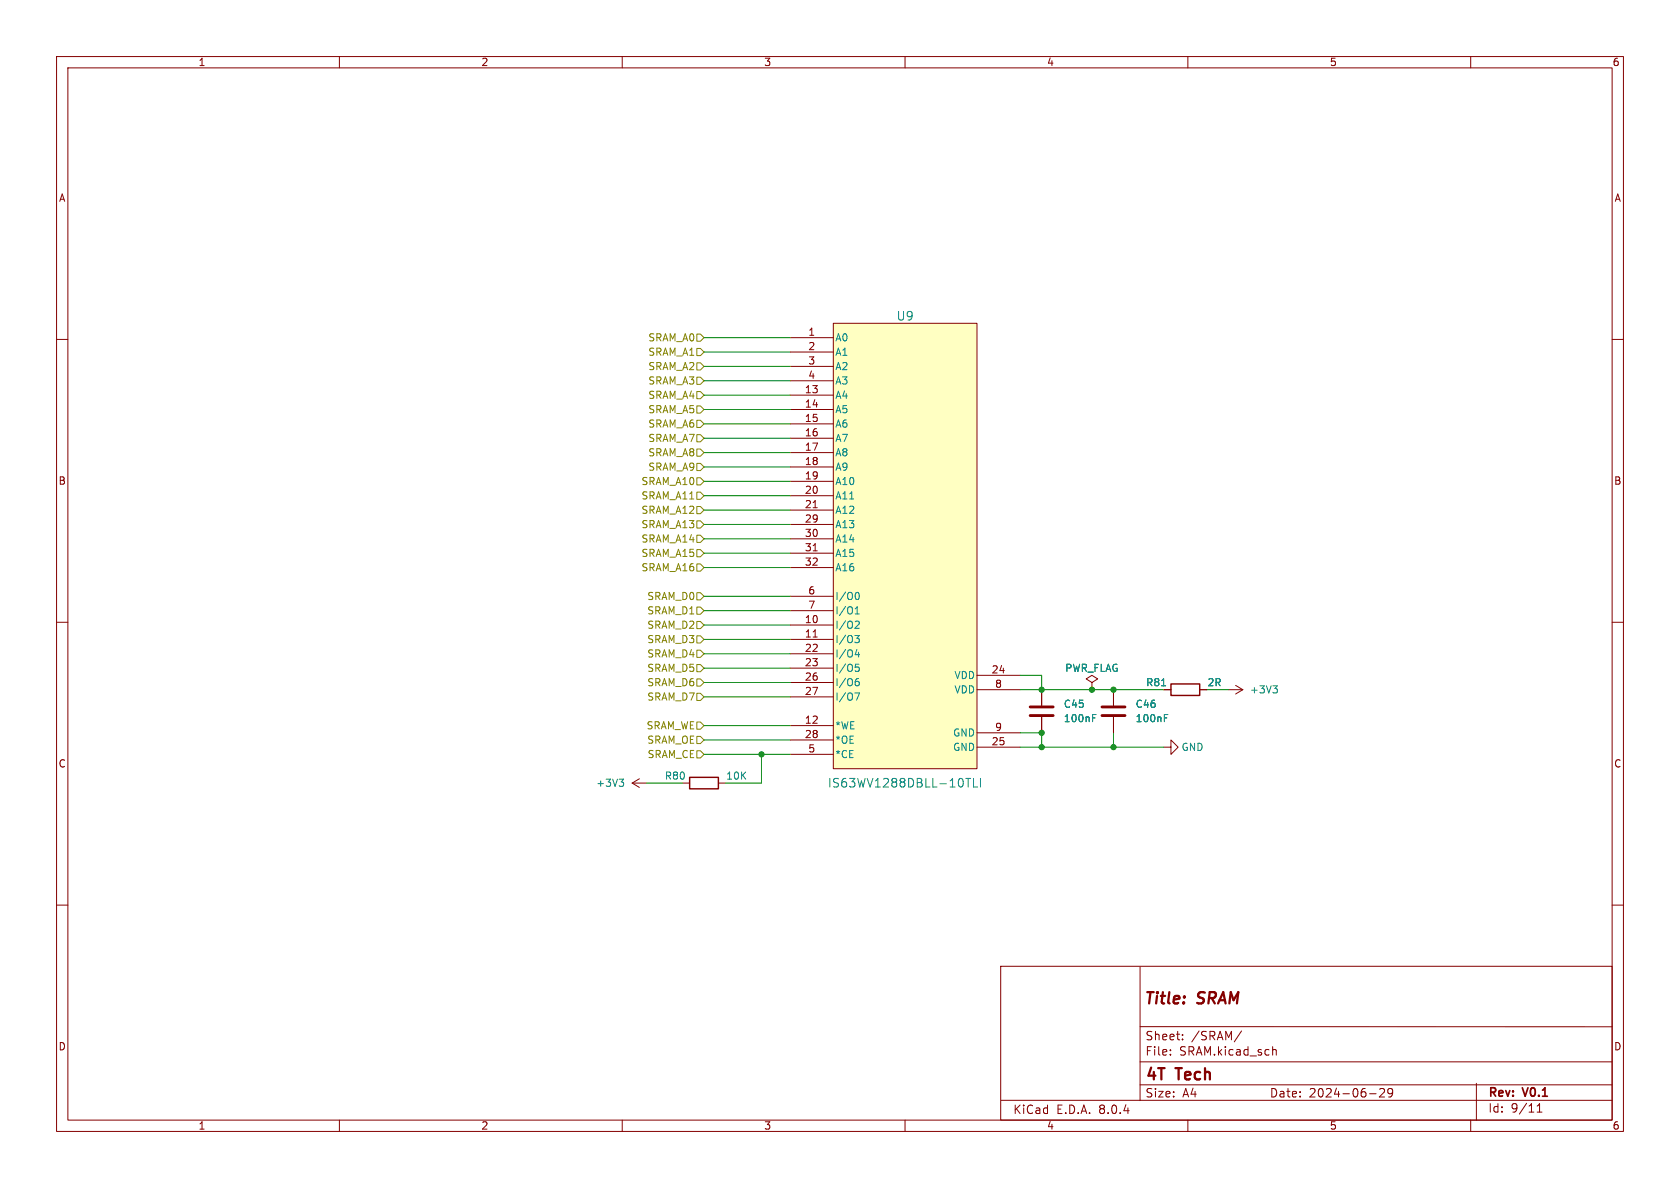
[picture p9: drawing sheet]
<svg xmlns="http://www.w3.org/2000/svg" width="297mm" height="210mm" viewBox="0 0 297 210" stroke-linecap="round" stroke-linejoin="round" font-family="sans-serif">
<g fill="none" stroke="#840000" stroke-width=".18">
<path d="M10 10h277v190h-277zM12 12h273v186h-273zM60 10v2M110 10v2M160 10v2M210 10v2M260 10v2M10 60h2M285 60h2M10 110h2M285 110h2M111.8 138.4l1.2 .8"/>
<path d="M111.8 138.4h2.5M113 137.7l-1.2 .7M120.6 138.4h1.3M127 138.4h1.3M184.1 121.9v2.8M184.1 126.7v2.8M193 120.7l1.1-.7-1.1-.6-1 .6 1 .7v1.2M193 121.9h.1M196.8 121.9v2.8M196.8 126.7v2.8M10 160h2M285 160h2"/>
<path d="M176.9 170.8h108.1v27.2h-108.1zM201.5 170.9v23.7M60 198v2M110 198v2M160 198v2M177 194.5h108M201.5 181.5h83.5M201.5 191.8h83.5M201.5 187.7h83.5M206.9 186.4v.1M206.9 185.6v.1M209.1 183.7v.1"/>
<path d="M209.1 182.9v.1M210 198v2M219.5 182.2l-1.3 2M225 185v1.5M225 185.7l.2-.2 .4 .1v.9M242.1 193.3h1.2M243.9 192.6l.6-.2 .2 .2 .1 .2-1 1.1h1M246.2 193.1l-.3 .2h-.4l-.2-.2 .2-.6 .4-.1 .2 .2a.99 .99 0 0 1-.3 1.3h-.3M260 198v2M261 191.5v6.5M271.7 196.6h.9M271.7 195.5l.5-.4v1.5"/>
</g>
<path d="M182.1 125h4.1M182.1 126.5h4.1M194.8 125h4.1M194.8 126.5h4.1" fill="none" stroke="#840000" stroke-width=".51"/>
<path d="M109.5 137.7h.7l-.4 .5M110 138.2l.2 .3v.3l-.2 .2M193.2 126.9h.4M193.2 126.3h.6M205.9 126.9h.4M205.9 126.3h.6" fill="none" stroke="#008484" stroke-width=".18"/>
<path d="M121.9 137.4h5.1v2h-5.1z" fill="none" stroke="#840000" stroke-width=".25"/>
<path d="M147.3 57.2h25.4v78.7h-25.4z" fill="#ffffc2"/>
<g fill="none" stroke="#840000" stroke-width=".18">
<path d="M139.7 59.7h7.6M147.3 57.2h25.4v78.7h-25.4zM139.7 69.9h7.6M139.7 72.4h7.6M139.7 74.9h7.6M139.7 77.5h7.6M139.7 62.2h7.6M139.7 64.8h7.6M139.7 67.3h7.6M139.7 80h7.6M139.7 82.6h7.6M139.7 85.1h7.6"/>
<path d="M139.7 87.6h7.6M139.7 90.2h7.6M139.7 92.7h7.6M139.7 95.3h7.6M139.7 97.8h7.6M143.8 89.8h.7M143.8 97.4h.7M139.7 110.5h7.6M139.7 113h7.6M139.7 115.6h7.6M139.7 118.1h7.6M139.7 100.3h7.6"/>
<path d="M139.7 105.4h7.6M139.7 108h7.6M143.8 112.6h.7M172.7 119.4h7.6M139.7 128.3h7.6M139.7 120.7h7.6M139.7 123.2h7.6M139.7 130.8h7.6M139.7 133.4h7.6M172.7 132.1h7.6M172.7 121.9h7.6M172.7 129.5h7.6"/>
<path d="M184.1 121.9v2.8M184.1 126.7v2.8M193 121.9h.1M196.8 121.9v2.8M196.8 126.7v2.8M205.7 132.1h1.3v-1.3l1.3 1.3-1.3 1.3v-1.3M205.7 121.9h1.3M212.1 121.9h1.3M217.2 121.9h2.5M218.4 121.2l1.3 .7M219.7 121.9l-1.3 .8"/>
</g>
<g fill="none" stroke="#008484" stroke-width=".18">
<path d="M151.1 112.3h.8l-.4 .5 .3 .1 .1 .5-.2 .2h-.4M151.2 108.5h.7M151.2 107.6l.3-.3v1.2M151.2 117.4h.6M151.4 109.8l.4 .1 .1 .3-.8 .9h.8M151.4 104.8l.1-.1a.68 .68 0 0 1 .4 .7 .68 .68 0 0 1-.4 .6l-.1-.1M151.4 117.9h.3l.2 .2-.1 .5-.4 .1M151.5 114.8l-.3 .9h.8M151.8 115.3v.8M151.8 120h-.4M151.1 122.5h.9l-.6 1.3M151.4 120.4l.4 .1 .1 .2-.1 .4-.4 .1"/>
<path d="M170.7 137.6h.9M171.2 137.6v1.5M172.1 137.6v1.5h.7M173.3 137.6v1.5M193.2 126.9h.4M193.2 126.3h.6M205.3 121.2h.8M205.9 126.9h.4M205.9 126.3h.6M225 121.2h.8l-.4 .5M225.6 121.7l.2 .3v.3l-.2 .2"/>
</g>
<path d="M207 120.9h5.1v2h-5.1z" fill="none" stroke="#840000" stroke-width=".25"/>
<g fill="none" stroke="#848400" stroke-width=".18">
<path d="M123.2 59.1h.6l.7 .6-.7 .6h-.6zM123.2 76.8h.6l.7 .7-.7 .6h-.6zM123.2 79.4h.6l.7 .6-.7 .6h-.6zM123.2 64.1h.6l.7 .7-.7 .6h-.6zM123.2 71.8h.6l.7 .6-.7 .6h-.6zM123.2 74.3h.6l.7 .6-.7 .7h-.6zM123.2 66.7h.6l.7 .6-.7 .6h-.6zM123.2 61.6h.6l.7 .6-.7 .7h-.6zM123.2 69.2h.6l.7 .7-.7 .6h-.6zM123.2 87h.6l.7 .6-.7 .7h-.6zM123.2 94.6h.6l.7 .7-.7 .6h-.6zM123.2 81.9h.6l.7 .7-.7 .6h-.6z"/>
<path d="M123.2 84.5h.6l.7 .6-.7 .6h-.6zM123.2 97.2h.6l.7 .6-.7 .6h-.6zM123.2 99.7h.6l.7 .6-.7 .7h-.6zM123.2 92.1h.6l.7 .6-.7 .6h-.6zM123.2 89.5h.6l.7 .7-.7 .6h-.6zM123.2 117.5h.6l.7 .6-.7 .6h-.6zM123.2 107.3h.6l.7 .7-.7 .6h-.6zM123.2 104.8h.6l.7 .6-.7 .6h-.6zM123.2 109.9h.6l.7 .6-.7 .6h-.6zM123.2 112.4h.6l.7 .6-.7 .7h-.6zM123.2 114.9h.6l.7 .7-.7 .6h-.6zM123.2 122.6h.6l.7 .6-.7 .6h-.6z"/>
<path d="M123.2 132.7h.6l.7 .7-.7 .6h-.6zM123.2 127.6h.6l.7 .7-.7 .6h-.6zM123.2 120h.6l.7 .7-.7 .6h-.6zM123.2 130.2h.6l.7 .6-.7 .6h-.6z"/>
</g>
<g fill="none" stroke="#008400" stroke-width=".18">
<path d="M124.5 59.7h15.2M124.5 77.5h15.2M124.5 74.9h15.2M124.5 69.9h15.2M124.5 62.2h15.2M124.5 67.3h15.2M124.5 64.8h15.2M124.5 72.4h15.2M124.5 90.2h15.2M124.5 97.8h15.2M124.5 80h15.2M124.5 82.6h15.2"/>
<path d="M124.5 87.6h15.2M124.5 85.1h15.2M124.5 95.3h15.2M124.5 92.7h15.2M124.5 113h15.2M124.5 115.6h15.2M124.5 118.1h15.2M124.5 110.5h15.2M124.5 108h15.2M124.5 105.4h15.2M124.5 100.3h15.2M180.3 119.4h3.8v2.5"/>
<path d="M114.3 138.4h6.3M124.5 120.7h15.2M124.5 133.4h15.2M124.5 130.8h15.2M124.5 123.2h15.2M124.5 128.3h15.2M134.6 133.4v5h-6.3M180.3 129.5h3.8v2.6M180.3 121.9h25.4M180.3 132.1h25.4M196.8 129.5v2.6M213.4 121.9h3.8"/>
</g>
<g fill="#008400" stroke="#008400" stroke-width=".18">
<circle cx="196.8" cy="132.1" r=".46"/>
<circle cx="193" cy="121.9" r=".46"/>
<circle cx="134.6" cy="133.4" r=".46"/>
<circle cx="184.1" cy="121.9" r=".46"/>
<circle cx="184.1" cy="129.5" r=".46"/>
<circle cx="184.1" cy="132.1" r=".46"/>
<circle cx="196.8" cy="121.9" r=".46"/>
</g>
<g font-size="2.8" fill="#840000">
<text x="202.1" y="178.1">Title:</text>
<text x="211.8" y="178.1">SRAM</text>
<text x="202.4" y="191.5">4T</text>
<text x="208.1" y="191.5">Tech</text>
</g>
<g font-size="2.1" fill="#008484">
<text x="158.4" y="56.9">U9</text>
<text x="146.3" y="139.4">IS63WV1288DBLL-10TLI</text>
</g>
<g font-size="2.1" fill="#840000">
<text x="202.4" y="184.1">Sheet:</text>
<text x="210.6" y="184.1">/SRAM/</text>
<text x="202.4" y="186.8">File:</text>
<text x="208.5" y="186.8">SRAM.kicad_sch</text>
<text x="179" y="197.1">KiCad</text>
<text x="186.7" y="197.1">E.D.A.</text>
<text x="194.3" y="197.1">8.0.4</text>
<text x="202.4" y="194.2">Size:</text>
<text x="209" y="194.2">A4</text>
<text x="224.4" y="194.2">Date:</text>
<text x="231.4" y="194.2">2024-06-29</text>
<text x="263" y="194.3">Rev:</text>
<text x="263" y="196.9">Id:</text>
<text x="267.1" y="196.9">9/11</text>
<text x="269.4" y="194.3">V0.1</text>
</g>
<g font-size="1.8" fill="#840000">
<text x="35" y="11.9">1</text>
<text x="85" y="11.9">2</text>
<text x="135" y="11.9">3</text>
<text x="185" y="11.9">4</text>
<text x="235" y="11.9">5</text>
<text x="285" y="11.9">6</text>
<text x="10.3" y="35.9">A</text>
<text x="285.3" y="35.9">A</text>
<text x="142.8" y="59.4">1</text>
<text x="142.8" y="62">2</text>
<text x="142.8" y="64.5">3</text>
<text x="142.2" y="69.6">13</text>
<text x="142.8" y="67.1">4</text>
<text x="142.2" y="72.1">14</text>
<text x="142.2" y="74.7">15</text>
<text x="142.2" y="77.2">16</text>
<text x="142.2" y="79.8">17</text>
<text x="142.2" y="82.3">18</text>
<text x="10.3" y="85.9">B</text>
<text x="142.2" y="84.8">19</text>
<text x="142.2" y="87.4">20</text>
<text x="142.2" y="89.9">21</text>
<text x="285.3" y="85.9">B</text>
<text x="142.2" y="92.5">29</text>
<text x="142.2" y="95">30</text>
<text x="142.2" y="97.5">31</text>
<text x="142.2" y="100.1">32</text>
<text x="142.8" y="105.2">6</text>
<text x="142.8" y="107.7">7</text>
<text x="142.2" y="110.2">10</text>
<text x="142.2" y="112.8">11</text>
<text x="142.2" y="115.3">22</text>
<text x="142.2" y="117.9">23</text>
<text x="175.2" y="119.1">24</text>
<text x="142.2" y="120.4">26</text>
<text x="142.2" y="122.9">27</text>
<text x="175.8" y="121.7">8</text>
<text x="142.2" y="128">12</text>
<text x="142.2" y="130.6">28</text>
<text x="175.2" y="131.8">25</text>
<text x="175.8" y="129.3">9</text>
<text x="10.3" y="135.9">C</text>
<text x="142.8" y="133.1">5</text>
<text x="285.3" y="135.9">C</text>
<text x="10.3" y="185.9">D</text>
<text x="285.3" y="185.9">D</text>
<text x="35" y="199.9">1</text>
<text x="85" y="199.9">2</text>
<text x="135" y="199.9">3</text>
<text x="185" y="199.9">4</text>
<text x="235" y="199.9">5</text>
<text x="285" y="199.9">6</text>
</g>
<g font-size="1.8" fill="#848400">
<text x="114.5" y="65.6">SRAM_A2</text>
<text x="114.5" y="60.6">SRAM_A0</text>
<text x="114.5" y="63.1">SRAM_A1</text>
<text x="114.5" y="68.2">SRAM_A3</text>
<text x="114.5" y="70.7">SRAM_A4</text>
<text x="114.5" y="73.3">SRAM_A5</text>
<text x="114.5" y="75.8">SRAM_A6</text>
<text x="114.5" y="78.3">SRAM_A7</text>
<text x="114.5" y="80.9">SRAM_A8</text>
<text x="114.5" y="83.4">SRAM_A9</text>
<text x="113.3" y="88.5">SRAM_A11</text>
<text x="113.3" y="86">SRAM_A10</text>
<text x="113.3" y="93.6">SRAM_A13</text>
<text x="113.3" y="91">SRAM_A12</text>
<text x="113.3" y="96.1">SRAM_A14</text>
<text x="113.3" y="98.7">SRAM_A15</text>
<text x="113.3" y="101.2">SRAM_A16</text>
<text x="114.3" y="106.3">SRAM_D0</text>
<text x="114.3" y="108.8">SRAM_D1</text>
<text x="114.3" y="111.4">SRAM_D2</text>
<text x="114.3" y="113.9">SRAM_D3</text>
<text x="114.3" y="119">SRAM_D5</text>
<text x="114.3" y="116.4">SRAM_D4</text>
<text x="114.3" y="124.1">SRAM_D7</text>
<text x="114.3" y="121.5">SRAM_D6</text>
<text x="114.2" y="129.1">SRAM_WE</text>
<text x="114.3" y="131.7">SRAM_OE</text>
<text x="114.4" y="134.2">SRAM_CE</text>
</g>
<g font-size="1.8" fill="#008484">
<text x="147.6" y="60.6">A0</text>
<text x="147.6" y="63.1">A1</text>
<text x="147.6" y="65.6">A2</text>
<text x="147.6" y="70.7">A4</text>
<text x="147.6" y="68.2">A3</text>
<text x="147.6" y="73.3">A5</text>
<text x="147.6" y="75.8">A6</text>
<text x="147.6" y="78.3">A7</text>
<text x="147.6" y="80.9">A8</text>
<text x="147.6" y="83.4">A9</text>
<text x="147.6" y="86">A10</text>
<text x="147.6" y="88.5">A11</text>
<text x="147.6" y="91">A12</text>
<text x="147.6" y="93.6">A13</text>
<text x="147.6" y="96.1">A14</text>
<text x="147.6" y="98.7">A15</text>
<text x="147.6" y="101.2">A16</text>
<text x="147.6" y="106.3">I/O0</text>
<text x="147.6" y="111.4">I/O2</text>
<text x="147.6" y="113.9">I/O3</text>
<text x="147.6" y="108.8">I/O1</text>
<text x="147.6" y="116.4">I/O4</text>
<text x="147.6" y="119">I/O5</text>
<text x="188.2" y="119">PWR_FLAG</text>
<text x="147.6" y="121.5">I/O6</text>
<text x="147.6" y="124.1">I/O7</text>
<text x="168.6" y="120.2">VDD</text>
<text x="168.6" y="122.8">VDD</text>
<text x="188" y="125.3">C45</text>
<text x="200.7" y="125.3">C46</text>
<text x="202.5" y="121.5">R81</text>
<text x="213.4" y="121.5">2R</text>
<text x="220.9" y="122.8">+3V3</text>
<text x="147.6" y="129.1">*WE</text>
<text x="147.6" y="131.7">*OE</text>
<text x="168.4" y="130.4">GND</text>
<text x="188" y="127.9">100nF</text>
<text x="200.7" y="127.9">100nF</text>
<text x="147.6" y="134.2">*CE</text>
<text x="168.4" y="132.9">GND</text>
<text x="208.8" y="132.9">GND</text>
<text x="105.3" y="139.3">+3V3</text>
<text x="117.4" y="138">R80</text>
<text x="128.3" y="138">10K</text>
</g>
</svg>
